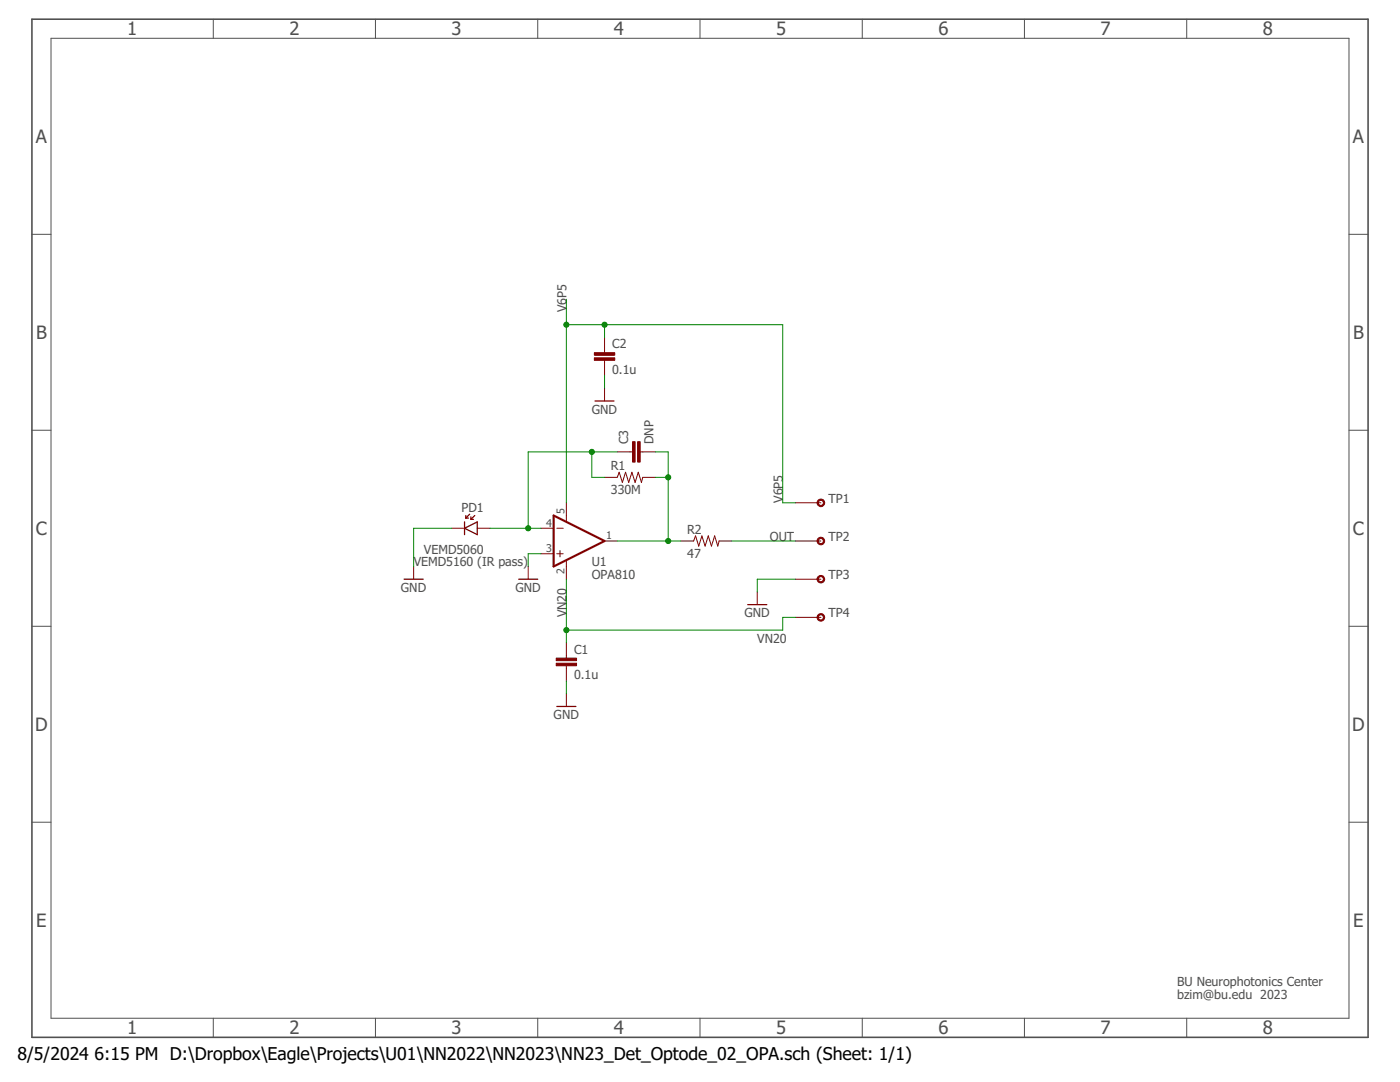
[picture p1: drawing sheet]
<?xml version="1.0" encoding="utf-8"?>
<!DOCTYPE eagle SYSTEM "eagle.dtd">
<eagle version="7.7.0">
<drawing>
<settings>
<setting alwaysvectorfont="no"/>
<setting verticaltext="up"/>
</settings>
<grid distance="0.1" unitdist="inch" unit="inch" style="lines" multiple="1" display="no" altdistance="0.01" altunitdist="inch" altunit="inch"/>
<schematic xreflabel="%F%N/%S.%C%R" xrefpart="/%S.%C%R">
<libraries>
<library name="MyLib">
<symbols>
<symbol name="PHOTODIODE">
<wire x1="-2.54" y1="1.27" x2="-2.54" y2="-1.27" width="0.254" layer="94"/>
<wire x1="-2.54" y1="-1.27" x2="0" y2="0" width="0.254" layer="94"/>
<wire x1="0" y1="0" x2="-2.54" y2="1.27" width="0.254" layer="94"/>
<wire x1="0" y1="1.27" x2="0" y2="-1.27" width="0.254" layer="94"/>
<text x="-3.81" y="3.302" size="1.778" layer="95">&gt;NAME</text>
<pin name="A" x="-5.08" y="0" visible="off" length="short"/>
<pin name="C" x="2.54" y="0" visible="off" length="short" rot="R180"/>
<text x="-3.81" y="-5.08" size="1.778" layer="96">&gt;VALUE</text>
<wire x1="-2.032" y1="2.54" x2="-1.27" y2="1.778" width="0.254" layer="94"/>
<wire x1="-1.27" y1="1.778" x2="-1.27" y2="2.286" width="0.254" layer="94"/>
<wire x1="-1.27" y1="1.778" x2="-1.778" y2="1.778" width="0.254" layer="94"/>
<wire x1="-1.016" y1="2.794" x2="-0.254" y2="2.032" width="0.254" layer="94"/>
<wire x1="-0.254" y1="2.032" x2="-0.254" y2="2.54" width="0.254" layer="94"/>
<wire x1="-0.254" y1="2.032" x2="-0.762" y2="2.032" width="0.254" layer="94"/>
</symbol>
<symbol name="GND">
<wire x1="-1.905" y1="0" x2="1.905" y2="0" width="0.254" layer="94"/>
<text x="-2.54" y="-2.54" size="1.778" layer="96">&gt;VALUE</text>
<pin name="GND" x="0" y="2.54" visible="off" length="short" direction="sup" rot="R270"/>
</symbol>
<symbol name="CAP">
<wire x1="0" y1="2.54" x2="0" y2="2.032" width="0.1524" layer="94"/>
<wire x1="0" y1="0" x2="0" y2="0.508" width="0.1524" layer="94"/>
<text x="1.524" y="2.921" size="1.778" layer="95">&gt;NAME</text>
<text x="1.524" y="-2.159" size="1.778" layer="96">&gt;VALUE</text>
<rectangle x1="-2.032" y1="0.508" x2="2.032" y2="1.016" layer="94"/>
<rectangle x1="-2.032" y1="1.524" x2="2.032" y2="2.032" layer="94"/>
<pin name="1" x="0" y="5.08" visible="off" length="short" direction="pas" swaplevel="1" rot="R270"/>
<pin name="2" x="0" y="-2.54" visible="off" length="short" direction="pas" swaplevel="1" rot="R90"/>
</symbol>
<symbol name="TESTPOINT">
<circle x="0" y="0" radius="0.635" width="0.254" layer="94"/>
<text x="1.524" y="0" size="1.778" layer="95">&gt;NAME</text>
<pin name="P$1" x="-5.08" y="0" visible="off" length="middle"/>
</symbol>
<symbol name="OP-AMP+-">
<wire x1="-1.27" y1="-3.175" x2="-1.27" y2="-1.905" width="0.1524" layer="94"/>
<wire x1="-1.905" y1="-2.54" x2="-0.635" y2="-2.54" width="0.1524" layer="94"/>
<wire x1="-1.905" y1="2.54" x2="-0.635" y2="2.54" width="0.1524" layer="94"/>
<wire x1="0" y1="-5.08" x2="0" y2="-3.8862" width="0.1524" layer="94"/>
<wire x1="0" y1="3.9116" x2="0" y2="5.08" width="0.1524" layer="94"/>
<wire x1="7.62" y1="0" x2="-2.54" y2="-5.08" width="0.4064" layer="94"/>
<wire x1="-2.54" y1="-5.08" x2="-2.54" y2="5.08" width="0.4064" layer="94"/>
<wire x1="-2.54" y1="5.08" x2="7.62" y2="0" width="0.4064" layer="94"/>
<text x="5.08" y="-5.08" size="1.778" layer="95">&gt;NAME</text>
<text x="5.08" y="-7.62" size="1.778" layer="96">&gt;VALUE</text>
<text x="1.27" y="5.715" size="0.8128" layer="93" rot="MR270">V+</text>
<text x="1.27" y="-4.445" size="0.8128" layer="93" rot="MR270">V-</text>
<pin name="+IN" x="-5.08" y="-2.54" visible="pad" length="short" direction="in"/>
<pin name="-IN" x="-5.08" y="2.54" visible="pad" length="short" direction="in"/>
<pin name="OUT" x="10.16" y="0" visible="pad" length="short" direction="out" rot="R180"/>
<pin name="V+" x="0" y="7.62" visible="pad" length="short" direction="pwr" rot="R270"/>
<pin name="V-" x="0" y="-7.62" visible="pad" length="short" direction="pwr" rot="R90"/>
</symbol>
<symbol name="RESISTOR">
<wire x1="-2.54" y1="0" x2="-2.159" y2="1.016" width="0.1524" layer="94"/>
<wire x1="-2.159" y1="1.016" x2="-1.524" y2="-1.016" width="0.1524" layer="94"/>
<wire x1="-1.524" y1="-1.016" x2="-0.889" y2="1.016" width="0.1524" layer="94"/>
<wire x1="-0.889" y1="1.016" x2="-0.254" y2="-1.016" width="0.1524" layer="94"/>
<wire x1="-0.254" y1="-1.016" x2="0.381" y2="1.016" width="0.1524" layer="94"/>
<wire x1="0.381" y1="1.016" x2="1.016" y2="-1.016" width="0.1524" layer="94"/>
<wire x1="1.016" y1="-1.016" x2="1.651" y2="1.016" width="0.1524" layer="94"/>
<wire x1="1.651" y1="1.016" x2="2.286" y2="-1.016" width="0.1524" layer="94"/>
<wire x1="2.286" y1="-1.016" x2="2.54" y2="0" width="0.1524" layer="94"/>
<text x="-3.81" y="1.4986" size="1.778" layer="95">&gt;NAME</text>
<text x="-3.81" y="-3.302" size="1.778" layer="96">&gt;VALUE</text>
<pin name="2" x="5.08" y="0" visible="off" length="short" direction="pas" swaplevel="1" rot="R180"/>
<pin name="1" x="-5.08" y="0" visible="off" length="short" direction="pas" swaplevel="1"/>
</symbol>
</symbols>
<devicesets>
<deviceset name="GND" prefix="GND">
<gates>
<gate name="1" symbol="GND" x="0" y="0"/>
</gates>
<devices>
<device name="">
<technologies>
<technology name=""/>
</technologies>
</device>
</devices>
</deviceset>
<deviceset name="CAP" prefix="C" uservalue="yes">
<gates>
<gate name="G$1" symbol="CAP" x="0" y="0"/>
</gates>
<devices>
<device name="PTH" package="CAP-PTH-SMALL">
<connects>
<connect gate="G$1" pin="1" pad="1"/>
<connect gate="G$1" pin="2" pad="2"/>
</connects>
<technologies>
<technology name=""/>
</technologies>
</device>
<device name="PTH2" package="CAP-PTH-SMALL2">
<connects>
<connect gate="G$1" pin="1" pad="1"/>
<connect gate="G$1" pin="2" pad="2"/>
</connects>
<technologies>
<technology name=""/>
</technologies>
</device>
<device name="0805" package="0805">
<connects>
<connect gate="G$1" pin="1" pad="1"/>
<connect gate="G$1" pin="2" pad="2"/>
</connects>
<technologies>
<technology name=""/>
</technologies>
</device>
<device name="PTH3" package="CAP-PTH-LARGE">
<connects>
<connect gate="G$1" pin="1" pad="1"/>
<connect gate="G$1" pin="2" pad="2"/>
</connects>
<technologies>
<technology name=""/>
</technologies>
</device>
<device name="SMD" package="GRM43D">
<connects>
<connect gate="G$1" pin="1" pad="A"/>
<connect gate="G$1" pin="2" pad="C"/>
</connects>
<technologies>
<technology name=""/>
</technologies>
</device>
<device name="0603-CAP" package="0603-CAP">
<connects>
<connect gate="G$1" pin="1" pad="1"/>
<connect gate="G$1" pin="2" pad="2"/>
</connects>
<technologies>
<technology name=""/>
</technologies>
</device>
<device name="0402-CAP" package="0402-CAP">
<connects>
<connect gate="G$1" pin="1" pad="1"/>
<connect gate="G$1" pin="2" pad="2"/>
</connects>
<technologies>
<technology name=""/>
</technologies>
</device>
<device name="PTH1" package="CAP-PTH-5MM">
<connects>
<connect gate="G$1" pin="1" pad="1"/>
<connect gate="G$1" pin="2" pad="2"/>
</connects>
<technologies>
<technology name=""/>
</technologies>
</device>
<device name="_" package="AXIAL-5MM">
<connects>
<connect gate="G$1" pin="1" pad="P$1"/>
<connect gate="G$1" pin="2" pad="P$2"/>
</connects>
<technologies>
<technology name=""/>
</technologies>
</device>
<device name="1210" package="1210">
<connects>
<connect gate="G$1" pin="1" pad="1"/>
<connect gate="G$1" pin="2" pad="2"/>
</connects>
<technologies>
<technology name=""/>
</technologies>
</device>
<device name="1206" package="1206">
<connects>
<connect gate="G$1" pin="1" pad="1"/>
<connect gate="G$1" pin="2" pad="2"/>
</connects>
<technologies>
<technology name=""/>
</technologies>
</device>
<device name="ASMD" package="CTZ3">
<connects>
<connect gate="G$1" pin="1" pad="+"/>
<connect gate="G$1" pin="2" pad="-"/>
</connects>
<technologies>
<technology name=""/>
</technologies>
</device>
<device name="0201-CAP" package="0201-CAP">
<connects>
<connect gate="G$1" pin="1" pad="P$1"/>
<connect gate="G$1" pin="2" pad="P$2"/>
</connects>
<technologies>
<technology name=""/>
</technologies>
</device>
<device name="0805-CAP" package="0805-CAP">
<connects>
<connect gate="G$1" pin="1" pad="1"/>
<connect gate="G$1" pin="2" pad="2"/>
</connects>
<technologies>
<technology name=""/>
</technologies>
</device>
</devices>
</deviceset>
<deviceset name="TESTPOINT" prefix="TP">
<gates>
<gate name="G$1" symbol="TESTPOINT" x="0" y="0"/>
</gates>
<devices>
<device name="1X01" package="1X01">
<connects>
<connect gate="G$1" pin="P$1" pad="1"/>
</connects>
<technologies>
<technology name=""/>
</technologies>
</device>
<device name="PAD" package="TESTPAD">
<connects>
<connect gate="G$1" pin="P$1" pad="P$1"/>
</connects>
<technologies>
<technology name=""/>
</technologies>
</device>
<device name="TUR" package="TURRET">
<connects>
<connect gate="G$1" pin="P$1" pad="P$1"/>
</connects>
<technologies>
<technology name=""/>
</technologies>
</device>
<device name="PADSMALL" package="TESTPAD_SMALL">
<connects>
<connect gate="G$1" pin="P$1" pad="P$1"/>
</connects>
<technologies>
<technology name=""/>
</technologies>
</device>
<device name="_PADLONG" package="TESTPAD_LONG">
<connects>
<connect gate="G$1" pin="P$1" pad="P$1"/>
</connects>
<technologies>
<technology name=""/>
</technologies>
</device>
<device name="_PADMEDIUM" package="TESTPAD_MEDIUM">
<connects>
<connect gate="G$1" pin="P$1" pad="P$1"/>
</connects>
<technologies>
<technology name=""/>
</technologies>
</device>
<device name="_QC" package="QUICK_6.35">
<connects>
<connect gate="G$1" pin="P$1" pad="P$1 P$2"/>
</connects>
<technologies>
<technology name=""/>
</technologies>
</device>
<device name="_SCKT" package="SOCKET_MILLMAX">
<connects>
<connect gate="G$1" pin="P$1" pad="P$1"/>
</connects>
<technologies>
<technology name=""/>
</technologies>
</device>
<device name="_ROUND" package="TESTPAD_ROUND">
<connects>
<connect gate="G$1" pin="P$1" pad="P$1"/>
</connects>
<technologies>
<technology name=""/>
</technologies>
</device>
</devices>
</deviceset>
<deviceset name="VEMD5060" prefix="PD">
<gates>
<gate name="G$1" symbol="PHOTODIODE" x="0" y="0"/>
</gates>
<devices>
<device name="" package="VEMD5060">
<connects>
<connect gate="G$1" pin="A" pad="A"/>
<connect gate="G$1" pin="C" pad="C1 C2"/>
</connects>
<technologies>
<technology name=""/>
</technologies>
</device>
</devices>
</deviceset>
<deviceset name="OPA810" prefix="U">
<gates>
<gate name="G$1" symbol="OP-AMP+-" x="0" y="0"/>
</gates>
<devices>
<device name="" package="SOT353">
<connects>
<connect gate="G$1" pin="+IN" pad="3"/>
<connect gate="G$1" pin="-IN" pad="4"/>
<connect gate="G$1" pin="OUT" pad="1"/>
<connect gate="G$1" pin="V+" pad="5"/>
<connect gate="G$1" pin="V-" pad="2"/>
</connects>
<technologies>
<technology name=""/>
</technologies>
</device>
</devices>
</deviceset>
<deviceset name="RESISTOR" prefix="R" uservalue="yes">
<gates>
<gate name="G$1" symbol="RESISTOR" x="0" y="0"/>
</gates>
<devices>
<device name="1206" package="1206">
<connects>
<connect gate="G$1" pin="1" pad="1"/>
<connect gate="G$1" pin="2" pad="2"/>
</connects>
<technologies>
<technology name=""/>
</technologies>
</device>
<device name="AXIAL-0.3" package="AXIAL-0.3">
<connects>
<connect gate="G$1" pin="1" pad="P$1"/>
<connect gate="G$1" pin="2" pad="P$2"/>
</connects>
<technologies>
<technology name=""/>
</technologies>
</device>
<device name="2010" package="R2010">
<connects>
<connect gate="G$1" pin="1" pad="1"/>
<connect gate="G$1" pin="2" pad="2"/>
</connects>
<technologies>
<technology name=""/>
</technologies>
</device>
<device name="0805-RES" package="0805">
<connects>
<connect gate="G$1" pin="1" pad="1"/>
<connect gate="G$1" pin="2" pad="2"/>
</connects>
<technologies>
<technology name=""/>
</technologies>
</device>
<device name="0603-RES" package="0603-RES">
<connects>
<connect gate="G$1" pin="1" pad="1"/>
<connect gate="G$1" pin="2" pad="2"/>
</connects>
<technologies>
<technology name=""/>
</technologies>
</device>
<device name="0402-RES" package="0402-RES">
<connects>
<connect gate="G$1" pin="1" pad="1"/>
<connect gate="G$1" pin="2" pad="2"/>
</connects>
<technologies>
<technology name=""/>
</technologies>
</device>
<device name="PTH-1/6W" package="1/6W-RES">
<connects>
<connect gate="G$1" pin="1" pad="1"/>
<connect gate="G$1" pin="2" pad="2"/>
</connects>
<technologies>
<technology name=""/>
</technologies>
</device>
<device name="2512" package="R2512">
<connects>
<connect gate="G$1" pin="1" pad="1"/>
<connect gate="G$1" pin="2" pad="2"/>
</connects>
<technologies>
<technology name=""/>
</technologies>
</device>
<device name="PTH-1/4W" package="AXIAL-0.4">
<connects>
<connect gate="G$1" pin="1" pad="P$1"/>
<connect gate="G$1" pin="2" pad="P$2"/>
</connects>
<technologies>
<technology name=""/>
</technologies>
</device>
<device name="PTH-1/2W" package="AXIAL-0.5">
<connects>
<connect gate="G$1" pin="1" pad="P$1"/>
<connect gate="G$1" pin="2" pad="P$2"/>
</connects>
<technologies>
<technology name=""/>
</technologies>
</device>
<device name="PTH-1W" package="AXIAL-0.6">
<connects>
<connect gate="G$1" pin="1" pad="P$1"/>
<connect gate="G$1" pin="2" pad="P$2"/>
</connects>
<technologies>
<technology name=""/>
</technologies>
</device>
<device name="PTH-2W" package="AXIAL-0.8">
<connects>
<connect gate="G$1" pin="1" pad="P$1"/>
<connect gate="G$1" pin="2" pad="P$2"/>
</connects>
<technologies>
<technology name=""/>
</technologies>
</device>
<device name="0201-RES" package="0201-RES">
<connects>
<connect gate="G$1" pin="1" pad="P$1"/>
<connect gate="G$1" pin="2" pad="P$2"/>
</connects>
<technologies>
<technology name=""/>
</technologies>
</device>
<device name="0603-WIDE" package="0603-RES-WIDE">
<connects>
<connect gate="G$1" pin="1" pad="1"/>
<connect gate="G$1" pin="2" pad="2"/>
</connects>
<technologies>
<technology name=""/>
</technologies>
</device>
</devices>
</deviceset>
</devicesets>
</library>
</libraries>
<attributes>
</attributes>
<variantdefs>
</variantdefs>
<classes>
<class number="0" name="default" width="0" drill="0">
</class>
</classes>
<parts>
<part name="GND5" library="MyLib" deviceset="GND" device=""/>
<part name="C2" library="MyLib" deviceset="CAP" device="0402-CAP" value="0.1u"/>
<part name="GND4" library="MyLib" deviceset="GND" device=""/>
<part name="TP2" library="MyLib" deviceset="TESTPOINT" device="PADSMALL"/>
<part name="TP1" library="MyLib" deviceset="TESTPOINT" device="PADSMALL"/>
<part name="TP3" library="MyLib" deviceset="TESTPOINT" device="PADSMALL"/>
<part name="PD1" library="MyLib" deviceset="VEMD5060" device=""/>
<part name="U1" library="MyLib" deviceset="OPA810" device=""/>
<part name="R2" library="MyLib" deviceset="RESISTOR" device="0402-RES" value="47"/>
<part name="TP4" library="MyLib" deviceset="TESTPOINT" device="PADSMALL"/>
<part name="C1" library="MyLib" deviceset="CAP" device="0402-CAP" value="0.1u"/>
<part name="GND3" library="MyLib" deviceset="GND" device=""/>
<part name="R1" library="MyLib" deviceset="RESISTOR" device="0402-RES" value="330M"/>
<part name="C3" library="MyLib" deviceset="CAP" device="0402-CAP" value="DNP"/>
<part name="GND2" library="MyLib" deviceset="GND" device=""/>
<part name="GND1" library="MyLib" deviceset="GND" device=""/>
</parts>
<sheets>
<sheet>
<plain>
<frame x1="0" y1="0" x2="266.7" y2="203.2" columns="8" rows="5" layer="97"/>
<text x="76.2" y="93.98" size="1.778" layer="97">VEMD5160 (IR pass)</text>
<text x="228.6" y="7.62" size="1.778" layer="97">BU Neurophotonics Center
bzim@bu.edu  2023</text>
</plain>
<instances>
<instance part="GND5" gate="1" x="144.78" y="86.36"/>
<instance part="C2" gate="G$1" x="114.3" y="134.62"/>
<instance part="GND4" gate="1" x="114.3" y="127"/>
<instance part="TP2" gate="G$1" x="157.48" y="99.06"/>
<instance part="TP1" gate="G$1" x="157.48" y="106.68"/>
<instance part="TP3" gate="G$1" x="157.48" y="91.44"/>
<instance part="PD1" gate="G$1" x="86.36" y="101.6" rot="MR0"/>
<instance part="U1" gate="G$1" x="106.68" y="99.06"/>
<instance part="R2" gate="G$1" x="134.62" y="99.06"/>
<instance part="TP4" gate="G$1" x="157.48" y="83.82"/>
<instance part="C1" gate="G$1" x="106.68" y="73.66"/>
<instance part="GND3" gate="1" x="106.68" y="66.04"/>
<instance part="R1" gate="G$1" x="119.38" y="111.76"/>
<instance part="C3" gate="G$1" x="121.92" y="116.84" rot="R90"/>
<instance part="GND2" gate="1" x="99.06" y="91.44"/>
<instance part="GND1" gate="1" x="76.2" y="91.44"/>
</instances>
<busses>
</busses>
<nets>
<net name="GND" class="0">
<segment>
<pinref part="GND5" gate="1" pin="GND"/>
<wire x1="144.78" y1="88.9" x2="144.78" y2="91.44" width="0.1524" layer="91"/>
<pinref part="TP3" gate="G$1" pin="P$1"/>
<wire x1="144.78" y1="91.44" x2="152.4" y2="91.44" width="0.1524" layer="91"/>
</segment>
<segment>
<pinref part="C2" gate="G$1" pin="2"/>
<pinref part="GND4" gate="1" pin="GND"/>
<wire x1="114.3" y1="132.08" x2="114.3" y2="129.54" width="0.1524" layer="91"/>
</segment>
<segment>
<pinref part="C1" gate="G$1" pin="2"/>
<pinref part="GND3" gate="1" pin="GND"/>
<wire x1="106.68" y1="71.12" x2="106.68" y2="68.58" width="0.1524" layer="91"/>
</segment>
<segment>
<pinref part="U1" gate="G$1" pin="+IN"/>
<pinref part="GND2" gate="1" pin="GND"/>
<wire x1="101.6" y1="96.52" x2="99.06" y2="96.52" width="0.1524" layer="91"/>
<wire x1="99.06" y1="96.52" x2="99.06" y2="93.98" width="0.1524" layer="91"/>
</segment>
<segment>
<pinref part="PD1" gate="G$1" pin="C"/>
<pinref part="GND1" gate="1" pin="GND"/>
<wire x1="83.82" y1="101.6" x2="76.2" y2="101.6" width="0.1524" layer="91"/>
<wire x1="76.2" y1="101.6" x2="76.2" y2="93.98" width="0.1524" layer="91"/>
</segment>
</net>
<net name="V6P5" class="0">
<segment>
<wire x1="106.68" y1="147.32" x2="106.68" y2="142.24" width="0.1524" layer="91"/>
<pinref part="C2" gate="G$1" pin="1"/>
<wire x1="106.68" y1="142.24" x2="114.3" y2="142.24" width="0.1524" layer="91"/>
<wire x1="114.3" y1="142.24" x2="114.3" y2="139.7" width="0.1524" layer="91"/>
<junction x="106.68" y="142.24"/>
<label x="106.68" y="144.78" size="1.778" layer="95" rot="R90"/>
<wire x1="114.3" y1="142.24" x2="149.86" y2="142.24" width="0.1524" layer="91"/>
<wire x1="149.86" y1="142.24" x2="149.86" y2="106.68" width="0.1524" layer="91"/>
<junction x="114.3" y="142.24"/>
<pinref part="TP1" gate="G$1" pin="P$1"/>
<wire x1="149.86" y1="106.68" x2="152.4" y2="106.68" width="0.1524" layer="91"/>
<pinref part="U1" gate="G$1" pin="V+"/>
<wire x1="106.68" y1="142.24" x2="106.68" y2="106.68" width="0.1524" layer="91"/>
<label x="149.86" y="106.68" size="1.778" layer="95" rot="R90"/>
</segment>
</net>
<net name="OUT" class="0">
<segment>
<wire x1="139.7" y1="99.06" x2="152.4" y2="99.06" width="0.1524" layer="91"/>
<label x="147.32" y="99.06" size="1.778" layer="95"/>
<pinref part="TP2" gate="G$1" pin="P$1"/>
<pinref part="R2" gate="G$1" pin="2"/>
</segment>
</net>
<net name="VN20" class="0">
<segment>
<pinref part="TP4" gate="G$1" pin="P$1"/>
<wire x1="152.4" y1="83.82" x2="149.86" y2="83.82" width="0.1524" layer="91"/>
<wire x1="149.86" y1="83.82" x2="149.86" y2="81.28" width="0.1524" layer="91"/>
<pinref part="U1" gate="G$1" pin="V-"/>
<wire x1="149.86" y1="81.28" x2="106.68" y2="81.28" width="0.1524" layer="91"/>
<wire x1="106.68" y1="81.28" x2="106.68" y2="91.44" width="0.1524" layer="91"/>
<pinref part="C1" gate="G$1" pin="1"/>
<wire x1="106.68" y1="81.28" x2="106.68" y2="78.74" width="0.1524" layer="91"/>
<junction x="106.68" y="81.28"/>
<label x="106.68" y="83.82" size="1.778" layer="95" rot="R90"/>
<label x="144.78" y="78.74" size="1.778" layer="95"/>
</segment>
</net>
<net name="N$4" class="0">
<segment>
<pinref part="U1" gate="G$1" pin="OUT"/>
<pinref part="R2" gate="G$1" pin="1"/>
<wire x1="116.84" y1="99.06" x2="127" y2="99.06" width="0.1524" layer="91"/>
<pinref part="C3" gate="G$1" pin="2"/>
<wire x1="127" y1="99.06" x2="129.54" y2="99.06" width="0.1524" layer="91"/>
<wire x1="124.46" y1="116.84" x2="127" y2="116.84" width="0.1524" layer="91"/>
<wire x1="127" y1="116.84" x2="127" y2="111.76" width="0.1524" layer="91"/>
<junction x="127" y="99.06"/>
<pinref part="R1" gate="G$1" pin="2"/>
<wire x1="127" y1="111.76" x2="127" y2="99.06" width="0.1524" layer="91"/>
<wire x1="124.46" y1="111.76" x2="127" y2="111.76" width="0.1524" layer="91"/>
<junction x="127" y="111.76"/>
</segment>
</net>
<net name="N$5" class="0">
<segment>
<pinref part="C3" gate="G$1" pin="1"/>
<wire x1="116.84" y1="116.84" x2="111.76" y2="116.84" width="0.1524" layer="91"/>
<wire x1="111.76" y1="116.84" x2="99.06" y2="116.84" width="0.1524" layer="91"/>
<wire x1="99.06" y1="116.84" x2="99.06" y2="101.6" width="0.1524" layer="91"/>
<pinref part="U1" gate="G$1" pin="-IN"/>
<wire x1="99.06" y1="101.6" x2="101.6" y2="101.6" width="0.1524" layer="91"/>
<pinref part="R1" gate="G$1" pin="1"/>
<wire x1="114.3" y1="111.76" x2="111.76" y2="111.76" width="0.1524" layer="91"/>
<wire x1="111.76" y1="111.76" x2="111.76" y2="116.84" width="0.1524" layer="91"/>
<junction x="111.76" y="116.84"/>
<pinref part="PD1" gate="G$1" pin="A"/>
<wire x1="99.06" y1="101.6" x2="91.44" y2="101.6" width="0.1524" layer="91"/>
<junction x="99.06" y="101.6"/>
</segment>
</net>
</nets>
</sheet>
</sheets>
</schematic>
</drawing>
<compatibility>
<note version="6.3" minversion="6.2.2" severity="warning">
Since Version 6.2.2 text objects can contain more than one line,
which will not be processed correctly with this version.
</note>
</compatibility>
</eagle>
